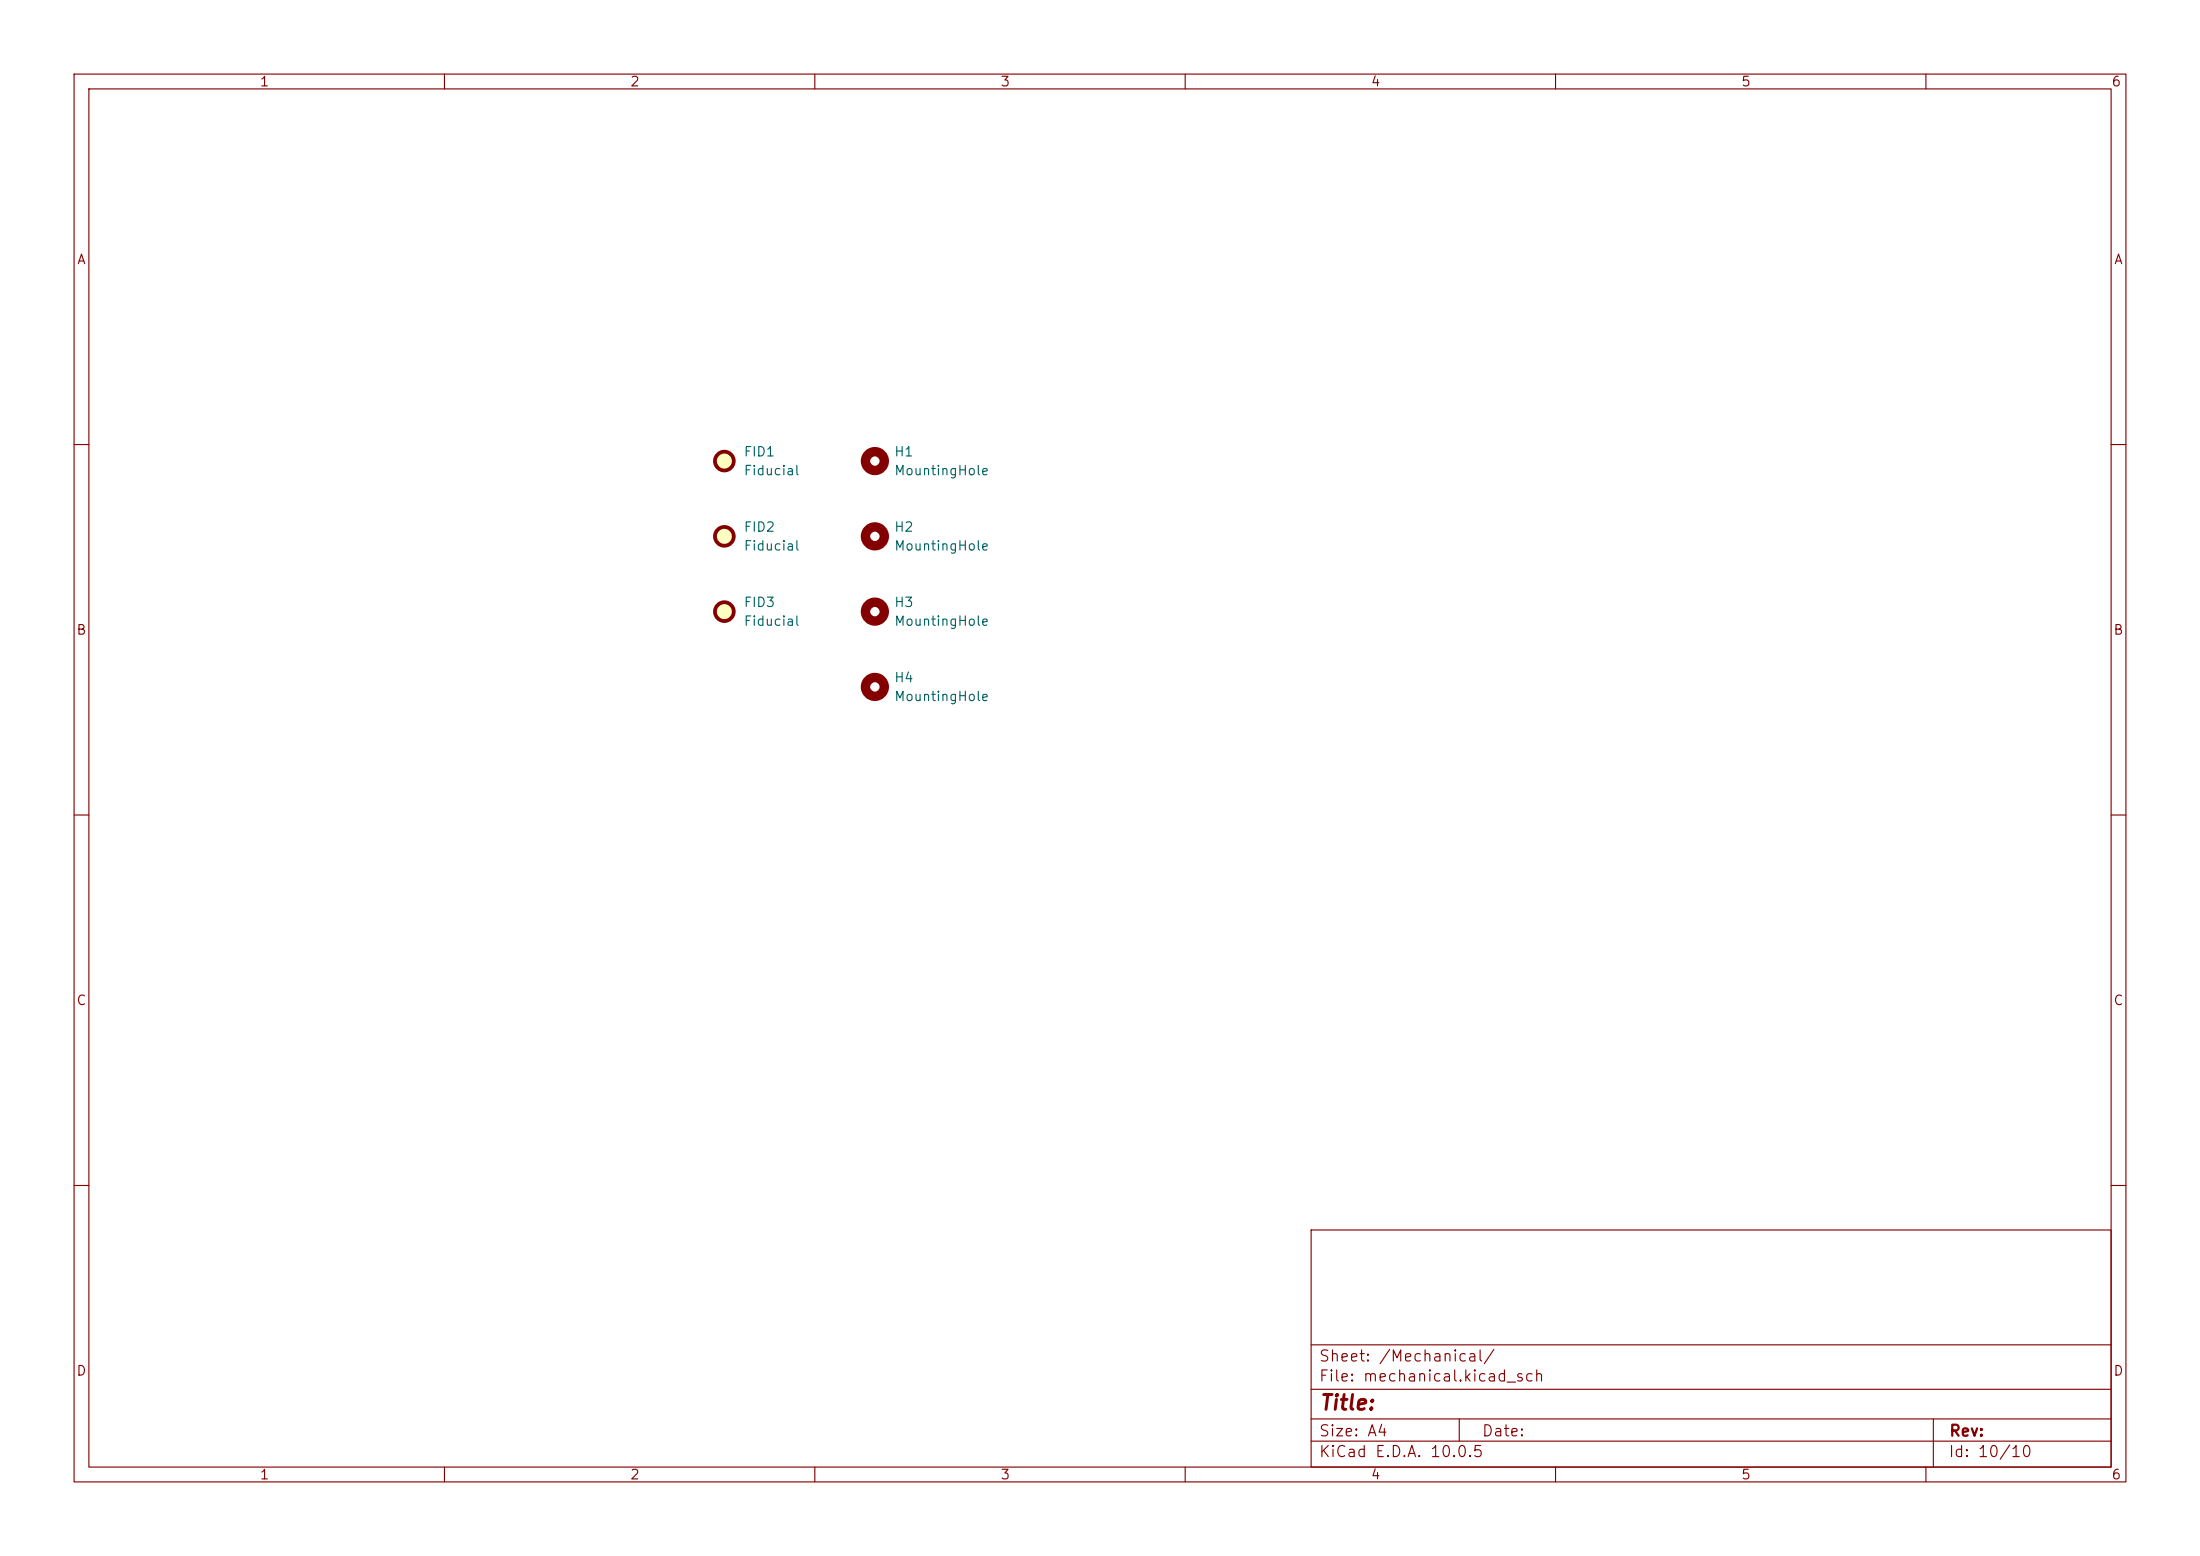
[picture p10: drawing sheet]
<svg xmlns="http://www.w3.org/2000/svg" width="297mm" height="210mm" viewBox="0 0 297 210" stroke-linecap="round" stroke-linejoin="round" font-family="sans-serif">
<g fill="none" stroke="#840000" stroke-width=".15">
<path d="M10 10h277v190h-277zM12 12h273v186h-273zM60 10v2M110 10v2M160 10v2M210 10v2M260 10v2M10 60h2M285 60h2M10 110h2M285 110h2M10 160h2"/>
<path d="M177 166h108v32h-108zM285 160h2M60 198v2M110 198v2M160 198v2M177 194.5h108M177 191.5h108M177 187.5h108M177 181.5h108M197 191.5v3M210 198v2M260 198v2"/>
<path d="M261 191.5v6.5"/>
</g>
<g fill="none" stroke="#840000" stroke-width="1.3">
<circle cx="118.1" cy="72.4" r="1.27"/>
<circle cx="118.1" cy="62.2" r="1.27"/>
<circle cx="118.1" cy="92.7" r="1.27"/>
<circle cx="118.1" cy="82.5" r="1.27"/>
</g>
<g fill="#ffffc2" stroke="#ffffc2" stroke-width=".14">
<circle cx="97.8" cy="62.2" r="1.27"/>
<circle cx="97.8" cy="72.4" r="1.27"/>
<circle cx="97.8" cy="82.5" r="1.27"/>
</g>
<g fill="none" stroke="#840000" stroke-width=".51">
<circle cx="97.8" cy="72.4" r="1.27"/>
<circle cx="97.8" cy="62.2" r="1.27"/>
<circle cx="97.8" cy="82.5" r="1.27"/>
</g>
<text font-size="2" fill="#840000" x="178" y="190.8">Title:</text>
<g font-size="1.5" fill="#840000">
<text x="178" y="184.1">Sheet: /Mechanical/</text>
<text x="178" y="186.8">File: mechanical.kicad_sch</text>
<text x="178" y="197">KiCad E.D.A. 10.0.5</text>
<text x="178" y="194.2">Size: A4</text>
<text x="200" y="194.2">Date:</text>
<text x="263" y="197">Id: 10/10</text>
<text x="263" y="194.2">Rev:</text>
</g>
<g font-size="1.3" fill="#840000">
<text x="35" y="12">1</text>
<text x="85" y="12">2</text>
<text x="135" y="12">3</text>
<text x="185" y="12">4</text>
<text x="235" y="12">5</text>
<text x="285" y="12">6</text>
<text x="10.3" y="36">A</text>
<text x="285.3" y="36">A</text>
<text x="10.2" y="86">B</text>
<text x="285.2" y="86">B</text>
<text x="10.2" y="136">C</text>
<text x="285.2" y="136">C</text>
<text x="10.2" y="186">D</text>
<text x="285.2" y="186">D</text>
<text x="35" y="200">1</text>
<text x="85" y="200">2</text>
<text x="135" y="200">3</text>
<text x="185" y="200">4</text>
<text x="235" y="200">5</text>
<text x="285" y="200">6</text>
</g>
<g font-size="1.3" fill="#006464">
<text x="100.3" y="61.9">FID1</text>
<text x="100.3" y="64.5">Fiducial</text>
<text x="120.6" y="61.9">H1</text>
<text x="120.6" y="64.5">MountingHole</text>
<text x="100.3" y="72.1">FID2</text>
<text x="100.3" y="74.6">Fiducial</text>
<text x="120.6" y="72.1">H2</text>
<text x="120.6" y="74.6">MountingHole</text>
<text x="100.3" y="82.2">FID3</text>
<text x="120.6" y="82.2">H3</text>
<text x="100.3" y="84.8">Fiducial</text>
<text x="120.6" y="84.8">MountingHole</text>
<text x="120.6" y="92.4">H4</text>
<text x="120.6" y="94.9">MountingHole</text>
</g>
</svg>
